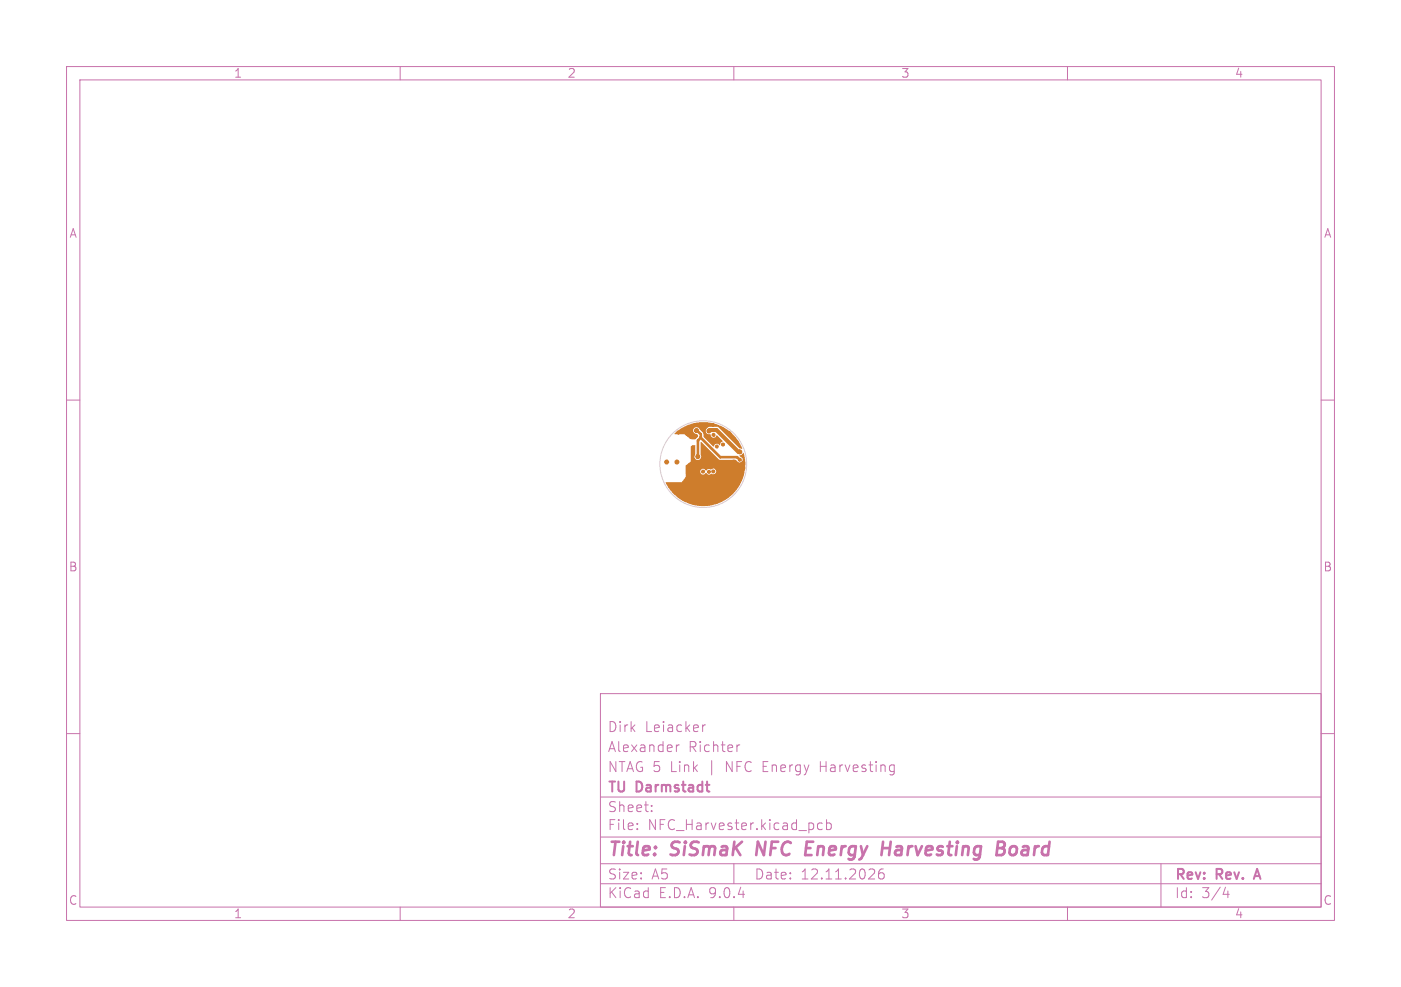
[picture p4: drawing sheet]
<svg xmlns="http://www.w3.org/2000/svg" width="210mm" height="148mm" viewBox="0 0 210 148" stroke-linecap="round" stroke-linejoin="round" font-family="sans-serif">
<g fill="none" stroke="#c872ab" stroke-width=".15">
<path d="M10 10h190v128h-190zM12 12h186v124h-186zM60 10v2M110 10v2M160 10v2M10 60h2M198 60h2M10 110h2M90 104h108v32h-108zM90 119.5h108M101.4 111.7v1M101.8 111.7l-.3 .1-.1 .2"/>
<path d="M105.3 108.7v1M105.7 108.7l-.2 .1-.2 .2M110.9 111.7l-.3 .1-.1 .2M133.9 114.7l.1 .1M134 114.7v1.4M134 115.6l-.1 .1M198 110h2M60 136v2M90 132.5h108M90 129.5h108M90 125.5h108M95.5 124.3v.1"/>
<path d="M95.5 123.5v.1M97.7 121.6v.1M97.7 120.8v.1M110 136v2M110 129.5v3M123.3 123.5l-.5-.1-.3 .3v.4l.2 .2h.6M123.9 123.5l.4-.1 .3 .3v.4l-.1 .2h-.6M123.9 122.9v1.5M131.9 130.5a1.17 1.17 0 0 0-.1 1.2h.6l.1-.2v-.3l-.2-.3h-.3l-.3 .3M160 136v2M174 129.5v6.5M183.7 133l-.4 1.1h1"/>
<path d="M184.1 133.6v1"/>
</g>
<path d="M188.1 131.4h.7M188.4 130.3l-.5 1.5" fill="none" stroke="#c872ab" stroke-width=".3"/>
<path d="M113.6 126.2l-.2 2M120.7 128.2h.9M120.8 127.2h.7M120.9 126.2h1M132.3 127.2h1.1M133.5 126.2l-.2 2M149.5 127.2h.7M149.6 126.2h.7a.49 .49 0 0 1 .3 .6 .49 .49 0 0 1-.4 .4M150.2 127.2l.2 .1a.58 .58 0 0 1-.3 .9h-.7M152.1 126.9a.62 .62 0 0 0-.7 .4v.7l.3 .2h.2" fill="none" stroke="#c872ab" stroke-width=".4"/>
<g fill="#ce7d2c" stroke="#ce7d2c" stroke-width=".15">
<circle cx="105.4" cy="64.3" r=".23"/>
<circle cx="109.2" cy="65" r=".3"/>
<circle cx="103.7" cy="65.2" r=".3"/>
<circle cx="111.4" cy="70.2" r=".3"/>
<circle cx="106.8" cy="63.7" r=".23"/>
<circle cx="110" cy="69.2" r=".23"/>
<circle cx="103" cy="65" r=".3"/>
<circle cx="101.7" cy="64.9" r=".23"/>
<circle cx="111.4" cy="69.5" r=".3"/>
<circle cx="104.6" cy="68.5" r=".3"/>
<circle cx="110.9" cy="68.9" r=".23"/>
<circle cx="104.4" cy="64.6" r=".3"/>
<circle cx="106.9" cy="70.7" r=".23"/>
<circle cx="108.4" cy="66.7" r=".23"/>
<circle cx="105.4" cy="70.7" r=".23"/>
<circle cx="107" cy="65.2" r=".22"/>
<circle cx="107.5" cy="67" r=".23"/>
<circle cx="106.3" cy="70.8" r=".23"/>
<circle cx="110.9" cy="67.8" r=".3"/>
<circle cx="106.3" cy="64.6" r=".3"/>
<circle cx="99.9" cy="69.3" r=".3"/>
<circle cx="101.5" cy="69.3" r=".3"/>
</g>
<path d="M104.4 64.6l.6 .5v.5M105 65.6l3 3h2.5l.4 .3M105 65.6l-.4 .5v2.4" fill="none" stroke="#ce7d2c" stroke-width=".4"/>
<path d="M110.6 68.7h.1" fill="none" stroke="#ce7d2c" stroke-width=".24"/>
<path d="M106.3 64.6l.1-.1h1l3.3 3.3h.2" fill="none" stroke="#ce7d2c" stroke-width=".6"/>
<g fill="#ce7d2c">
<path d="M103.6 67l.2-.2h.4v1.3a.51 .51 0 0 0 .2 .9 .51 .51 0 0 0 .7-.6l-.1-.2 .1-1.9 2.7 2.6 2.5 .1 .3 .3a.43 .43 0 0 0 .7-.2 .43 .43 0 0 0-.3-.6l-.1-.2 .3-.1 .3-.3a6.2 6.2 0 0 1-3.8 7.6 6.2 6.2 0 0 1-7.9-3.2h2.4l.6-.8v-.8h2.2a.47 .47 0 0 0 .3 .5 .47 .47 0 0 0 .6-.3 .5 .5 0 0 0 .8 .1 .44 .44 0 0 0 .6-.1 .44 .44 0 0 0-.2-.6 .44 .44 0 0 0-.6 .1 .55 .55 0 0 0-.7 .2v-.1a.43 .43 0 0 0-.5-.2 .43 .43 0 0 0-.3 .4h-2.2v-.9l.7-.6z"/>
<path d="M101.1 65a6.2 6.2 0 0 1 10.1 2.3l-.3-.1-3.2-3.1-.2-.1h-1a.62 .62 0 0 0-.6 .3 .62 .62 0 0 0 .1 .7l.5 .1a.49 .49 0 0 0 .4 .5 .49 .49 0 0 0 .6-.3l.8 .9a.49 .49 0 0 0-.4 .6l-.1-.1a.43 .43 0 0 0-.4-.2 .43 .43 0 0 0-.4 .4h-.1l-1.4-1.4-.1-.5-.6-.7a.51 .51 0 0 0-.9 0 .51 .51 0 0 0 .6 .8l.1 .3-.4 .5a1.61 1.61 0 0 1-1.6-.8h-1.4z"/>
</g>
<circle cx="105.4" cy="69.6" r="6.5" fill="none" stroke="#d0d2cd" stroke-width=".15"/>
<g font-size="2.8" fill="#c872ab">
<text x="91" y="128.9">Title:</text>
<text x="100.7" y="128.9">SiSmaK</text>
<text x="114.2" y="128.9">NFC</text>
<text x="122.4" y="128.9">Energy</text>
<text x="134.6" y="128.9">Harvesting</text>
<text x="152.6" y="128.9">Board</text>
</g>
<g font-size="2.1" fill="#c872ab">
<text x="91" y="113">Alexander</text>
<text x="91" y="110">Dirk</text>
<text x="96.7" y="110">Leiacker</text>
<text x="103.2" y="113">Richter</text>
<text x="91" y="119.2">TU</text>
<text x="91" y="116">NTAG 5</text>
<text x="95.5" y="119.2">Darmstadt</text>
<text x="100.5" y="116">Link</text>
<text x="106.3" y="116">|</text>
<text x="109" y="116">NFC Energy</text>
<text x="123.4" y="116">Harvesting</text>
<text x="91" y="124.7">File:</text>
<text x="91" y="122">Sheet:</text>
<text x="97.1" y="124.7">NFC_Harvester.kicad_pcb</text>
<text x="91" y="134.9">KiCad</text>
<text x="91" y="132.1">Size:</text>
<text x="97.7" y="132.1">A5</text>
<text x="98.7" y="134.9">E.D.A.</text>
<text x="106.3" y="134.9">9.0.4</text>
<text x="113" y="132.1">Date:</text>
<text x="120" y="132.1">12.11.2026</text>
<text x="176" y="132.3">Rev:</text>
<text x="176" y="134.9">Id:</text>
<text x="180.1" y="134.9">3/4</text>
<text x="182.4" y="132.3">Rev.</text>
<text x="188.8" y="132.3">A</text>
</g>
<g font-size="1.8" fill="#c872ab">
<text x="35" y="11.9">1</text>
<text x="85" y="11.9">2</text>
<text x="135" y="11.9">3</text>
<text x="185" y="11.9">4</text>
<text x="10.3" y="35.9">A</text>
<text x="198.4" y="35.9">A</text>
<text x="10.2" y="85.9">B</text>
<text x="198.3" y="85.9">B</text>
<text x="10.2" y="135.9">C</text>
<text x="35" y="137.9">1</text>
<text x="85" y="137.9">2</text>
<text x="135" y="137.9">3</text>
<text x="185" y="137.9">4</text>
<text x="198.3" y="135.9">C</text>
</g>
</svg>
